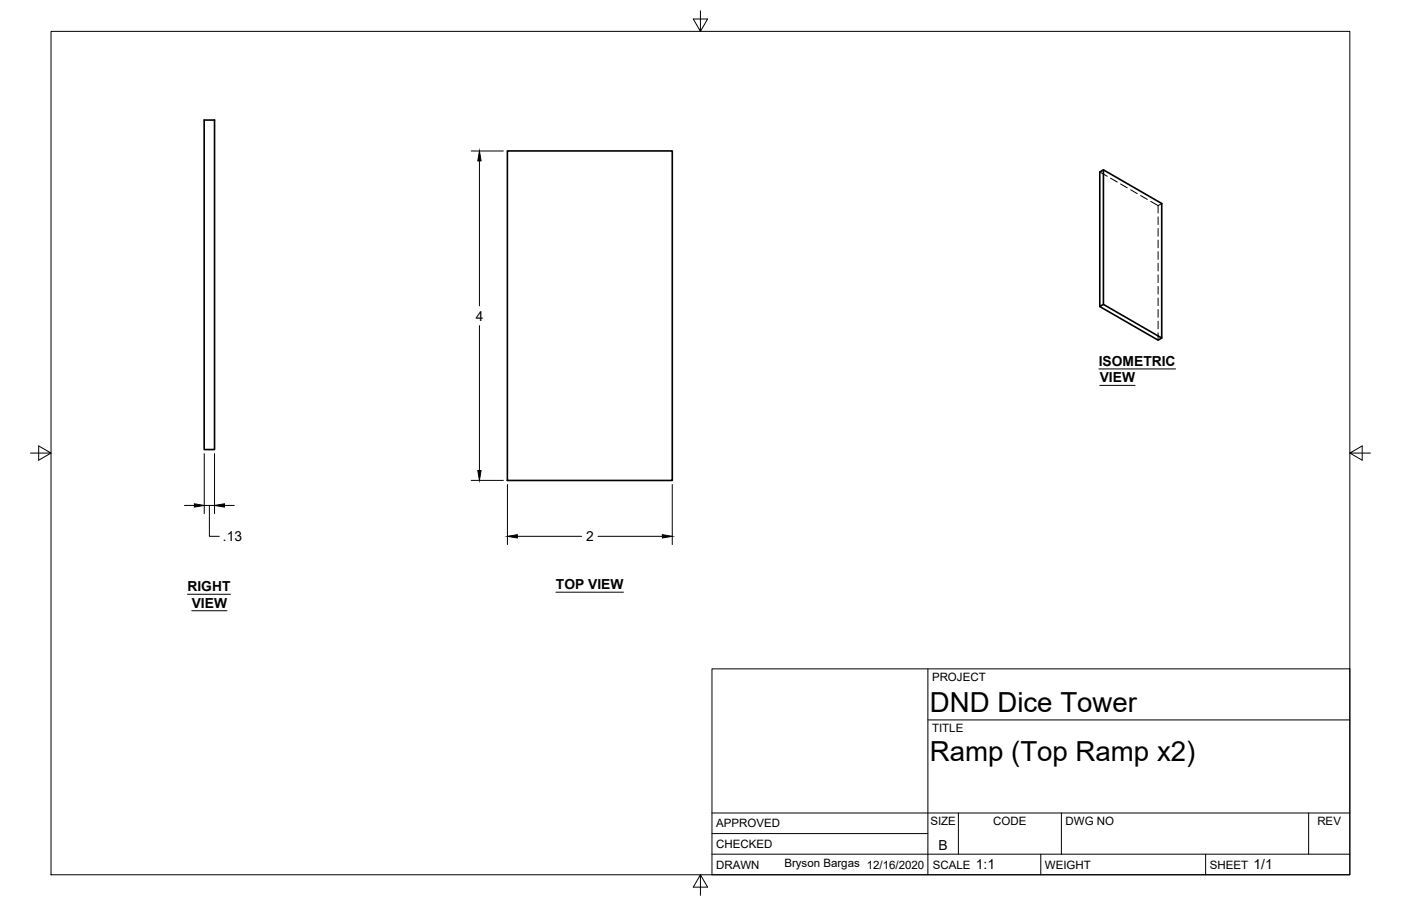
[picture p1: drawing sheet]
<svg xmlns="http://www.w3.org/2000/svg" width="432mm" height="279mm" viewBox="0 0 432 279" stroke-linecap="round" stroke-linejoin="round" font-family="sans-serif">
<!-- layer: Visible -->
<path d="M62.9 37h3.2v101.6h-3.2zM156.4 46.5h50.8v101.7h-50.8zM340.1 52.4v41.5M339 94.5l17.9 10.4 1.2-.7v-41.4l-18-10.4-1.1 .6v41.5l1.1-.6 18 10.3" fill="none" stroke="#000" stroke-width=".51"/>
<!-- layer: Hidden -->
<g fill="none" stroke="#000" stroke-width=".31">
<path d="M339 53l2.2 1.4M342.3 54.9l2 1.2M345.4 56.7l2 1.2M348.5 58.5l2 1.2M351.6 60.3l2 1.2M354.6 62.1l2.3 1.3M356.9 63.4v2.3M356.9 66.9v2.4M356.9 70.5v2.3M356.9 74v2.4M356.9 77.6v2.4M358.1 62.8l-1.2 .6"/>
<path d="M356.9 81.2v2.4M356.9 84.8v2.3M356.9 88.3v2.4M356.9 91.9v2.4M356.9 95.5v2.4M356.9 99v2.4M356.9 102.6v2.3"/>
</g>
<!-- layer: Border -->
<path d="M15.7 9.7h400.3v260.1h-400.3zM215.9 3.3v6.4l-2.2-3.8h4.4l-2.2 3.8M9.4 139.7h6.3l-3.8-2.2v4.4l3.8-2.2M416 139.7l3.8 2.2v-4.4l-3.8 2.2h6.4M215.9 269.8l2.2 3.8h-4.4l2.2-3.8v6.3" fill="none" stroke="#000" stroke-width=".31"/>
<!-- layer: Titleblock -->
<path d="M219.4 206.3h196.6v63.5h-196.6zM286 206.3v63.5M286 222h130M219.4 257.1h66.6M219.4 250.7h196.6M295.4 250.7v12.7M327.1 250.7v12.7M403.3 250.7v12.7M219.4 263.4h196.6M320.8 263.4v6.4M371.6 263.4v6.4" fill="none" stroke="#000" stroke-width=".31"/>
<!-- layer: Dimensions -->
<g fill="none" stroke="#000" stroke-width=".31">
<path d="M145.2 46.6h9.9M147.8 49.6v44.7M147.8 100.4v44.7M62.9 139.9v18.5M66.1 139.9v18.5M56.9 155.9h3M62.9 155.9h3.2M64.5 155.9v9.5h3.1M69.2 155.9h3M145.2 148.1h9.9M156.4 149.4v18.5M207.2 149.4v18.5"/>
<path d="M159.4 165.4h19.9M184.3 165.4h19.9"/>
</g>
<path d="M147.8 46.6l.5 3h-1zM59.9 155.4l3 .5-3 .5zM66.1 155.9l3.1-.5v1zM147.3 145.1h1l-.5 3zM156.4 165.4l3-.5v1zM204.2 164.9l3 .5-3 .5z" fill="#000" stroke="#000" stroke-width=".31"/>
<!-- layer: Annotations -->
<path d="M338.7 113.8h23.6M339 118.9h10.8M57.8 183.3h13.2M59.1 188.3h10.9M171.3 182.6h20.9" fill="none" stroke="#000" stroke-width=".31"/>
<g font-size="8.5">
<text x="286.6" y="219.5">DND Dice Tower</text>
<text x="286.6" y="234.6">Ramp (Top Ramp x2)</text>
</g>
<g font-size="4.3">
<text x="146.7" y="98.9">4</text>
<text x="338.7" y="112.9">ISOMETRIC</text>
<text x="339" y="117.9">VIEW</text>
<text x="68.7" y="166.9">.13</text>
<text x="180.7" y="166.9">2</text>
<text x="57.8" y="182.4">RIGHT</text>
<text x="171.3" y="181.7">TOP VIEW</text>
<text x="59.1" y="187.4">VIEW</text>
<text x="289.2" y="262.1">B</text>
<text x="300.8" y="268.1">1:1</text>
<text x="386.4" y="268.1">1/1</text>
</g>
<g font-size="3.5">
<text x="287.3" y="210.1">PROJECT</text>
<text x="287.3" y="225.8">TITLE</text>
<text x="220.7" y="255.2">APPROVED</text>
<text x="286.7" y="254.5">SIZE</text>
<text x="306.1" y="254.5">CODE</text>
<text x="328.4" y="254.5">DWG NO</text>
<text x="406" y="254.5">REV</text>
<text x="220.7" y="261.5">CHECKED</text>
<text x="220.7" y="267.9">DRAWN</text>
<text x="241.7" y="267.5">Bryson Bargas 12/16/2020</text>
<text x="287.5" y="267.9">SCALE</text>
<text x="322.1" y="267.9">WEIGHT</text>
<text x="372.9" y="267.9">SHEET</text>
</g>
</svg>
